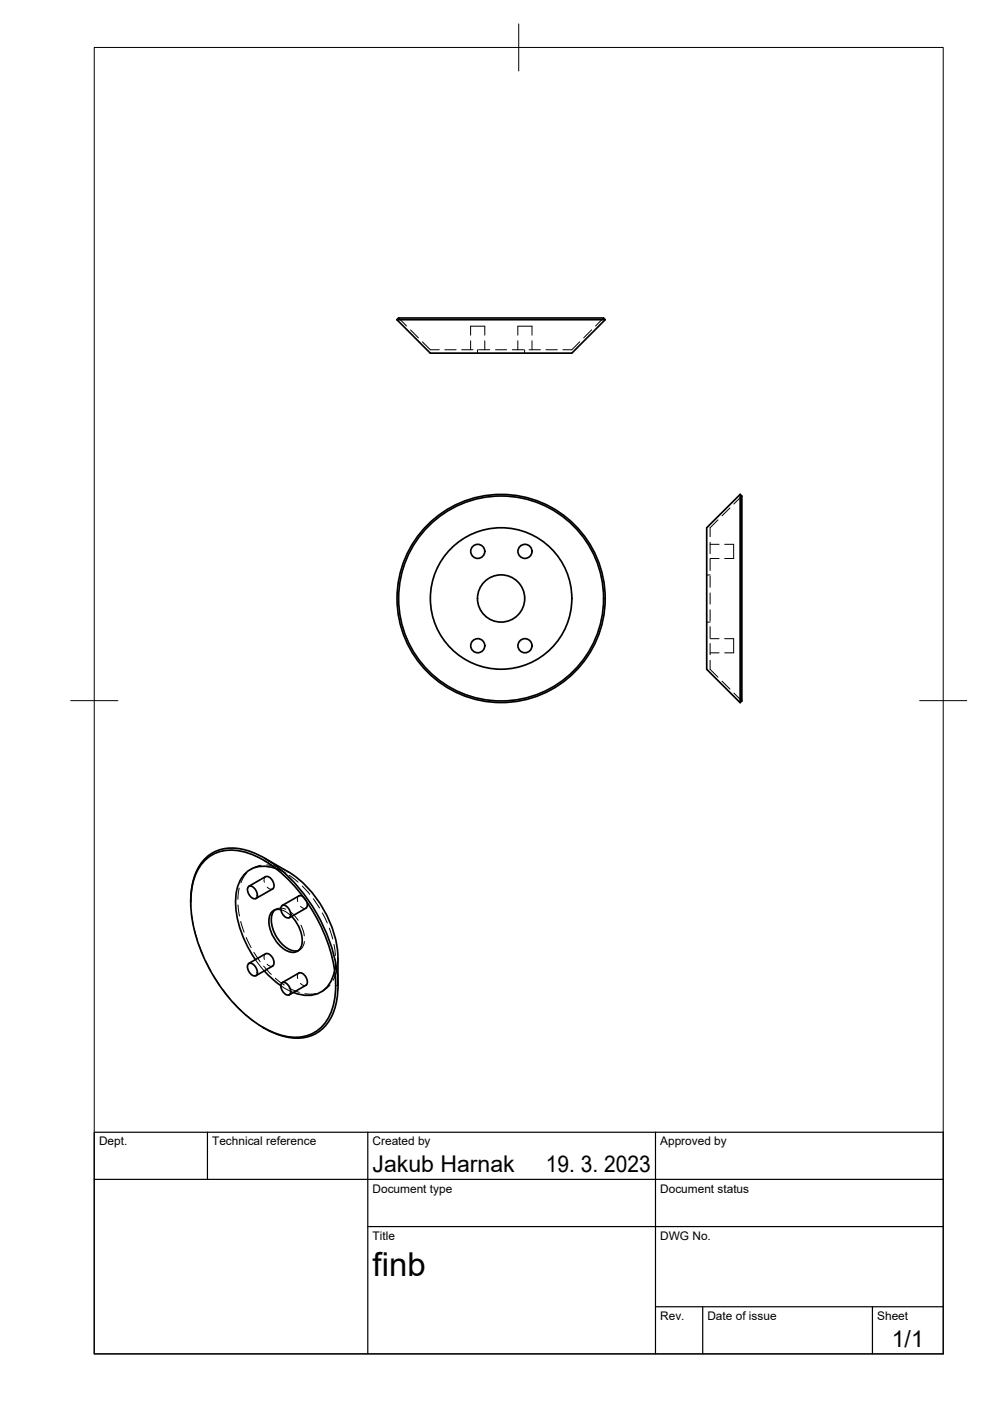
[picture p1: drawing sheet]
<svg xmlns="http://www.w3.org/2000/svg" width="210mm" height="297mm" viewBox="0 0 210 297" stroke-linecap="round" stroke-linejoin="round" font-family="sans-serif">
<!-- layer: Visible -->
<g fill="none" stroke="#000" stroke-width=".36">
<path d="M84.2 67.8h44.1M84.5 67.4h43.5l.3 .4-7.1 7.1h-30l-7-7.1zM149.8 111.9l7.1-7.1 .4 .4v43.4l-.4 .4-7.1-7.1zM156.9 104.8v44.2M40.4 191.2a13.5 13.5 0 0 1 2.7-8.7 8.4 8.4 0 0 1 9.4-2.2 27.3 27.3 0 0 1 13.7 11.8 31.6 31.6 0 0 1 5.4 18.2 10.8 10.8 0 0 1-4 8.4 9.4 9.4 0 0 1-8.9 .5l-2.7-1.2M43.1 182.8a8.5 8.5 0 0 1 9.6-1.9 28.1 28.1 0 0 1 14 12.9 30 30 0 0 1 4.4 16.9 10.2 10.2 0 0 1-4.4 8.2 9.8 9.8 0 0 1-9.3-.2 30.5 30.5 0 0 1-13.3-13.9 27.5 27.5 0 0 1-3.3-17 10.6 10.6 0 0 1 2.3-5zM52.7 188a1.28 1.28 0 0 1 1.7 1 1.14 1.14 0 0 1-.3 1.5 1.85 1.85 0 0 1-1.4-2.5zM52.7 187.9l3.6-2a1.73 1.73 0 0 1 1.5 2.6l-3.5 2M56.1 182l5 2.8M58.3 192.9a3.7 3.7 0 0 0-.5 3.9 6.9 6.9 0 0 0 4.3 4.8l1.2-.1M58.4 184.1a5.8 5.8 0 0 0-8.2 4.6 20.1 20.1 0 0 0 4 14.8M59.5 192.9a2.01 2.01 0 0 0-2.5 2.2 7.6 7.6 0 0 0 4.1 6.6 2.06 2.06 0 0 0 2.2-.2 2.06 2.06 0 0 0 .8-2 7.7 7.7 0 0 0-2.3-5.2"/>
<path d="M59.7 192.1a1.28 1.28 0 0 1 1.7 .9 1.14 1.14 0 0 1-.2 1.6 1.85 1.85 0 0 1-1.5-2.5zM61.1 184.8a23.4 23.4 0 0 1 10.6 18.4l-.1 5.7M63.4 190l-3.6 2M63.4 189.9l.8 .2M64.9 192.6l-3.6 2M65.1 191.3a1.03 1.03 0 0 1-.2 1.2M52.7 204.4a1.28 1.28 0 0 1 1.7 .9 1.14 1.14 0 0 1-.3 1.6 1.85 1.85 0 0 1-1.4-2.5zM52.7 204.3l3.6-2.1a1.73 1.73 0 0 1 1.5 2.6l-3.5 2.1M55.7 217.8l.3 .2M56 205.8l1.5 1.5 2 1.7M59.7 208.4a1.28 1.28 0 0 1 1.7 1 1.14 1.14 0 0 1-.2 1.6 1.85 1.85 0 0 1-1.5-2.6zM59.8 208.4l3.6-2.1a1.73 1.73 0 0 1 1.5 2.6l-3.6 2"/>
<path d="M70.9 205.8a5.8 5.8 0 0 1-7.5 5l-1.2-.4"/>
<circle cx="101.3" cy="116.9" r="1.49"/>
<circle cx="111.3" cy="116.9" r="1.49"/>
<circle cx="101.3" cy="136.9" r="1.49"/>
<circle cx="106.2" cy="126.9" r="22.1"/>
<circle cx="106.2" cy="126.9" r="21.7"/>
<circle cx="106.2" cy="126.9" r="15"/>
<circle cx="106.2" cy="126.9" r="5"/>
<circle cx="111.3" cy="136.9" r="1.49"/>
</g>
<!-- layer: Hidden -->
<g fill="none" stroke="#000" stroke-width=".21">
<path d="M84.5 67.4l1.7 1.7M87 69.9l1.7 1.7M89.6 72.5l1.6 1.7h1.9M94.3 74.2h2.4M97.9 74.2h2.4M99.8 71.1v-1.9h3v1.9M99.8 72.2v2M101.2 74.2v.7M101.5 74.2h2.3M102.8 72.2v2M105.1 74.2h2.3M108.6 74.2h2.4"/>
<path d="M109.8 71.1v-1.9h3v1.9M109.8 72.2v2M111.2 74.2v.7M112.2 74.2h2.4M112.8 72.2v2M115.8 74.2h2.4M122.9 72.5l-1.7 1.7h-1.9M125.4 69.9l-1.6 1.7M128 67.4l-1.7 1.7M150.6 115v2.4M150.6 118.6v2.4M150.6 115.4h1.9"/>
<path d="M150.6 118.4h1.9M152.2 110.2l-1.6 1.7v1.9M153.6 115.4h2v3h-2M154.8 107.7l-1.7 1.7M157.3 105.2l-1.7 1.7M149.8 121.9h.8M149.8 131.9h.8M150.6 122.1v2.4M150.6 125.7v2.4M150.6 129.3v2.4M150.6 132.8v2.4M150.6 136.4v2.4"/>
<path d="M150.6 135.4h1.9M150.6 138.4h1.9M153.6 135.4h2v3h-2M150.6 140v1.9l1.6 1.7M153.1 144.4l1.7 1.7M155.6 146.9l1.7 1.7M40.4 191l.1 1.3M40.6 193.5l.3 2.3M41.2 197l.6 2.3M50.5 191.9l.3 2.3M50.7 188.3l-.3 2.4M51 195.4l.8 2.2"/>
<path d="M52.2 198.8l1 2.1M52.3 185.1l-1.2 2.1M55.4 183.5l-.9 .2-1.4 .6M55.8 182.4l1.9 1.1M56.3 185.9l-.3 .4v.8M56.5 183.4l2.4 .4M56.6 188.1l.7 .4h.5M58.4 184.1l1.9 .9M58.5 192.8l-.5 .2M58.7 184.1l1.9 1M59.5 192.9l1.2 .5 1.1 .9M60 184.3l1.1 .5"/>
<path d="M60.6 192.8l-.8-.3a1.82 1.82 0 0 0-1.5 .4M61.3 185.6l1.9 1.4M61.6 193.4l1.6 1.7M63.4 190l-.3 .4v.7M63.7 192.2l.6 .4h.6M63.8 196.2l.5 1.2 .2 1M64.1 187.9l1.6 1.7M64.2 190.1l.5 .5 .4 .7M64.5 199.6l-.2 .9a1.75 1.75 0 0 1-1 1M66.4 190.5l1.4 2M68.3 193.6l1.1 2.1M69.8 196.8l.7 2.3"/>
<path d="M42.2 200.4l.9 2.2M43.6 203.7l1.1 2.1M45.3 206.8l1.3 2M47.3 209.8l1.4 1.9M49.5 212.6l1.7 1.7M52 215.1l1.9 1.5M53.8 201.9l1.4 2M54.1 203.5l1.9 2.4M54.9 217.3l1.1 .7M55.9 204.8l1.6 1.8M56.3 202.2l-.3 .5v.7M56.6 204.4l.7 .5 .5-.1"/>
<path d="M58.4 207.4l1.9 1.5M59.5 209l2.7 1.4M61.3 209.5l2.2 .9M63.4 206.3l-.3 .4v.8M63.5 201.4l-.5 .3M63.7 208.5l.6 .4h.6M67 210.7l-1.4 .1-1-.1M70 208.8l-1.2 1.1-.7 .4M70.8 200.2l.3 2.4M71.1 203.8l-.2 2M71.1 203.5v2.1M71.1 206.8v2.1"/>
<path d="M71.4 205.6l-.8 2.2M71.6 203.2v1.2"/>
</g>
<!-- layer: BORDER -->
<path d="M20 10.1h180v276.9h-180zM110 5.1v10M15 148.6h10M195 148.6h10" fill="none" stroke="#000" stroke-width=".21"/>
<!-- layer: TITLEBLOCK -->
<path d="M20 240.1h180v46.9h-180zM20 250h180M44 240.1v9.9M78 240.1v46.9M139 240.1v46.9M78 260.1h122M139 277.1h61M149 277.1v9.9M185 277.1v9.9" fill="none" stroke="#000" stroke-width=".25"/>
<text font-size="7" x="79" y="270.6">finb</text>
<g font-size="4.9">
<text x="79" y="248.5">Jakub Harnak</text>
<text x="115.7" y="248.5">19. 3. 2023</text>
<text x="189.1" y="285.7">1/1</text>
</g>
<g font-size="2.5">
<text x="21" y="242.9">Dept.</text>
<text x="45" y="242.9">Technical reference</text>
<text x="79" y="242.9">Created by</text>
<text x="140" y="242.9">Approved by</text>
<text x="79" y="252.8">Document type</text>
<text x="140" y="252.8">Document status</text>
<text x="79" y="262.9">Title</text>
<text x="140" y="262.9">DWG No.</text>
<text x="140" y="279.9">Rev.</text>
<text x="150" y="279.9">Date of issue</text>
<text x="186" y="279.9">Sheet</text>
</g>
</svg>
